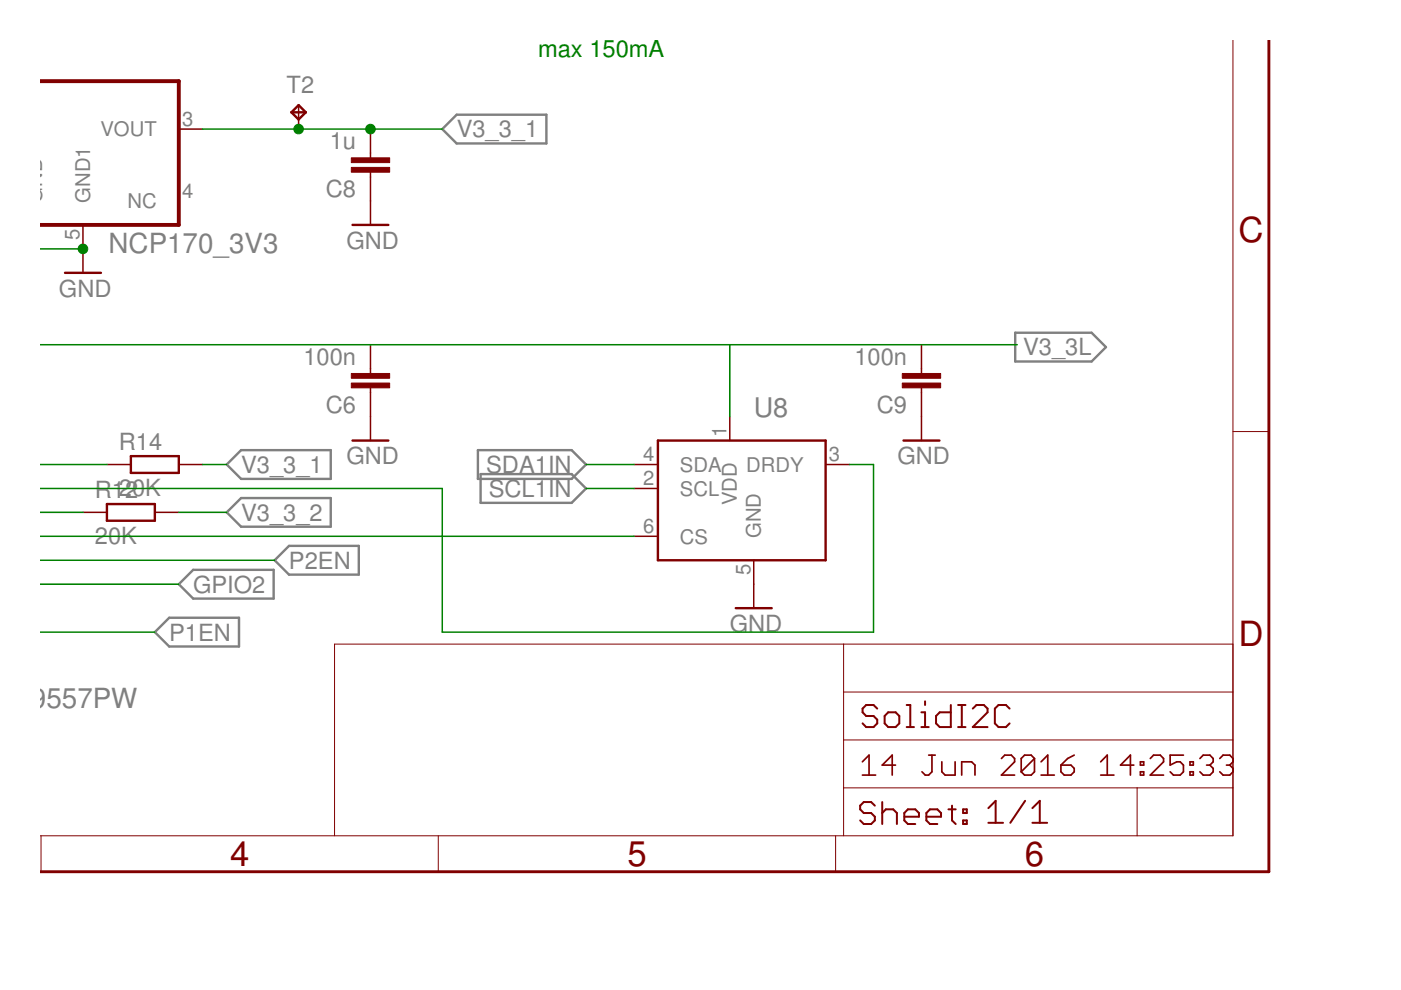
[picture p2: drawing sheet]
<svg xmlns="http://www.w3.org/2000/svg" width="297mm" height="210mm" viewBox="0 0 297 210" stroke-linecap="round" stroke-linejoin="round" font-family="sans-serif">
<path d="M96.8 24.3h19v6.1h-19l-3-3zM215.2 70.5h16.2l3.1 3.1-3.1 3h-16.2zM48.1 98.5l3-3.1h19v6.1h-19zM101.3 95.4h19.9l3 3.1-3 3h-19.9zM48.1 108.6l3-3h19v6.1h-19zM61.3 115.7h14.8v6.1h-14.8l-3.1-3zM101.9 100.5h19.3l3 3.1-3 3h-19.3zM32.8 134l3.1-3h14.8v6.1h-14.8zM37.9 123.9l3.1-3.1h17v6.1h-17z" fill="none" stroke="#808080" stroke-width=".51"/>
<path d="M261.4 8.5v168.7h-252.9M261.4 91.5h7.6M178.9 136.6v40.6M261.4 136.6h-190.5v40.6M178.9 156.9h82.5M178.9 146.7h82.5M8.7 177.2v7.6M92.9 177.2v7.6M177.2 177.2v7.6M178.9 167h82.5M241.1 167v10.2" fill="none" stroke="#800000" stroke-width=".21"/>
<g fill="none" stroke="#800000" stroke-width=".42">
<path d="M186 150.2l-.8-.7h-1.6l-.7 .7v.8l.7 .8h1.6l.8 .8v.8l-.8 .8h-1.6l-.7-.8M188.3 151h1.6l.8 .8v1.6l-.8 .8h-1.6l-.7-.8v-1.6zM192.2 149.5h.8v4.7M192.2 154.2h1.6M195.3 154.2h1.6M195.3 151h.8v3.2M196.1 148.7v.8M201.6 149.5v4.7h-2.4l-.7-.8v-1.6l.7-.8h2.4M203.1 149.5h1.6M203.1 154.2h1.6M203.9 149.5v4.7M206.2 150.2l.8-.7h1.6l.8 .7v.8l-3.2 3.2h3.2"/>
<path d="M214.1 150.2l-.8-.7h-1.6l-.8 .7v3.2l.8 .8h1.6l.8-.8M185.5 170.8l-.8-.7h-1.6l-.7 .7v.8l.7 .8h1.6l.8 .8v.7l-.8 .8h-1.6l-.7-.8M187 170.1v4.6M187 172.4l.8-.8h1.6l.8 .8v2.3M191.7 173.2h3.1v-.8l-.7-.8h-1.6l-.8 .8v1.5l.8 .8h1.6M196.4 173.2h3.1v-.8l-.8-.8h-1.5l-.8 .8v1.5l.8 .8h1.5M201.1 171.6h1.5M201.8 170.8v3.1l.8 .8M204.2 171.6h.8v.8h-.8zM204.2 173.9h.8v.8h-.8zM209.5 171.3l1.6-1.5v4.7M209.5 174.5h3.2"/>
<path d="M217.3 169.8l-3.1 4.7M218.9 174.5h3.1M218.9 171.3l1.6-1.5v4.7"/>
</g>
<g fill="none" stroke="#800000" stroke-width=".36">
<path d="M182.8 161.5l1.5-1.4v4.2M182.8 164.3h2.9M189.9 162.2h-2.9l2.2-2.1v4.2M196.9 160.1h1.4M197.6 160.1v3.5l-.7 .7h-.7l-.7-.7M199.7 161.5v2.1l.7 .7h2.1v-2.8M203.9 164.3v-2.8h2.1l.7 .7v2.1M212.3 160.8l.7-.7h1.4l.7 .7v.7l-2.8 2.8h2.8M219.3 160.8v2.8l-.7 .7h-1.4l-.7-.7M219.3 160.8l-.7-.7h-1.4l-.7 .7v2.8M219.3 160.8l-2.8 2.8M220.7 164.3h2.8"/>
<path d="M220.7 161.5l1.4-1.4v4.2M224.9 162.2h2.2l.7 .7v.7l-.7 .7h-1.5l-.7-.7zM227.8 160.1l-1.4 .7-1.5 1.4M233.4 164.3h2.8M233.4 161.5l1.4-1.4v4.2M240.4 162.2h-2.8l2.1-2.1v4.2M241.8 163.6h.7v.7h-.7zM241.8 161.5h.7v.7h-.7zM243.9 160.8l.7-.7h1.4l.7 .7v.7l-2.8 2.8h2.8M250.9 160.1h-2.8v2.1l1.4-.7h.7l.7 .7v1.4l-.7 .7h-1.4l-.7-.7M252.3 163.6h.7v.7h-.7zM252.3 161.5h.7v.7h-.7z"/>
<path d="M254.4 160.8l.7-.7h1.4l.7 .7v.7l-.7 .7M255.8 162.2h.7M256.5 162.2l.7 .7v.7l-.7 .7h-1.4l-.7-.7M258.6 160.8l.7-.7h1.4l.7 .7v.7l-.7 .7M260 162.2h.7M260.7 162.2l.7 .7v.7l-.7 .7h-1.4l-.7-.7"/>
</g>
<path d="M269 8.5v176.3h-260.5" fill="none" stroke="#800000" stroke-width=".61"/>
<g fill="none" stroke="#800000" stroke-width=".32">
<path d="M37.9 27.4h5.1M63.3 22.3v5.1M78.5 27.4v6.1M78.5 36.5v11.2M17.6 47.7v10.1M78.5 73.1v6.1M195.4 73.1v6.1M22.7 98.5h5M37.9 98.5h5.1M78.5 82.2v11.2M134.4 98.5h5.1M154.7 88.3v5.1"/>
<path d="M175 98.5h5.1M195.4 82.2v11.2M17.6 108.6h5.1M32.8 108.6h5.1M134.4 113.7h5.1M134.4 103.6h5.1M159.8 118.8v10.1"/>
</g>
<g fill="#800000" stroke="#800000" stroke-width=".21">
<path d="M74.5 79.2h8.1v1h-8.1z"/>
<path d="M74.5 81.2h8.1v1h-8.1z"/>
<path d="M74.5 33.5h8.1v1h-8.1z"/>
<path d="M74.5 35.5h8.1v1h-8.1z"/>
<path d="M191.3 79.2h8.1v1h-8.1z"/>
<path d="M191.3 81.2h8.1v1h-8.1z"/>
</g>
<path d="M61.8 23.8l1.5-1.5 1.5 1.5M61.8 23.8l1.5 1.5 1.5-1.5M61.8 23.8h3M13.8 57.8h7.6M74.7 47.7h7.6M27.7 96.7h10.2v3.6h-10.2zM74.7 93.4h7.6M139.5 93.4h35.5v25.4h-35.5zM191.6 93.4h7.6M22.7 106.9h10.1v3.5h-10.1zM156 128.9h7.6" fill="none" stroke="#800000" stroke-width=".51"/>
<path d="M8.5 17.2h29.4v30.5h-29.4" fill="none" stroke="#800000" stroke-width=".83"/>
<g fill="none" stroke="#008000" stroke-width=".32">
<path d="M43 27.4h50.8M8.5 52.8h9.1M8.5 73.1h207.2M154.7 73.1v15.2M8.5 98.5h14.2M43 98.5h5.1M124.2 98.5h10.2M180.1 98.5h5.1v35.5h-91.4v-30.4h-85.3M8.5 108.6h9.1M8.5 118.8h49.7M8.5 113.7h125.9M37.9 108.6h10.2"/>
<path d="M124.2 103.6h10.2M8.5 123.9h29.4M8.5 134h24.3"/>
</g>
<g fill="#008000" stroke="#008000" stroke-width=".21">
<circle cx="17.6" cy="52.8" r="1.02"/>
<circle cx="63.3" cy="27.4" r="1.02"/>
<circle cx="78.5" cy="27.4" r="1.02"/>
</g>
<g font-size="7.4" fill="#800000">
<text x="262.6" y="51.2">C</text>
<text x="262.6" y="137">D</text>
<text x="48.8" y="183.6">4</text>
<text x="133" y="183.6">5</text>
<text x="217.3" y="183.6">6</text>
</g>
<g font-size="5.9" fill="#808080">
<text x="23" y="53.6">NCP170_3V3</text>
<text x="2.6" y="150">A9557PW</text>
</g>
<text font-size="5.7" fill="#808080" x="159.8" y="88.3">U8</text>
<text font-size="5" fill="#008000" x="114.1" y="12.1">max 150mA</text>
<g font-size="5" fill="#808080">
<text x="60.8" y="19.8">T2</text>
<text x="96.8" y="29.1">V3_3_1</text>
<text x="69.9" y="31.7">1u</text>
<text x="69.1" y="41.8">C8</text>
<text x="73.5" y="52.8">GND</text>
<text x="12.5" y="62.9">GND</text>
<text x="64.3" y="77.4">100n</text>
<text x="181.1" y="77.4">100n</text>
<text x="216.9" y="75.4">V3_3L</text>
<text x="69.1" y="87.6">C6</text>
<text x="185.9" y="87.6">C9</text>
<text x="25.2" y="95.5">R14</text>
<text x="51.1" y="100.3">V3_3_1</text>
<text x="73.5" y="98.5">GND</text>
<text x="103.1" y="100.3">SDA1IN</text>
<text x="190.3" y="98.5">GND</text>
<text x="20.1" y="105.6">R1220K</text>
<text x="103.6" y="105.3">SCL1IN</text>
<text x="51.1" y="110.4">V3_3_2</text>
<text x="20.1" y="115.2">20K</text>
<text x="41" y="125.7">GPIO2</text>
<text x="61.3" y="120.6">P2EN</text>
<text x="35.9" y="135.8">P1EN</text>
<text x="154.7" y="134">GND</text>
</g>
<g font-size="4.3" fill="#808080">
<text x="21.3" y="28.9">VOUT</text>
<text x="38.6" y="26.7">3</text>
<text x="38.6" y="41.9">4</text>
<text x="8.9" y="43" transform="rotate(-90 8.9 43)">GND</text>
<text x="19.1" y="43" transform="rotate(-90 19.1 43)">GND1</text>
<text x="27" y="44.1">NC</text>
<text x="16.9" y="50.8" transform="rotate(-90 16.9 50.8)">5</text>
<text x="154" y="92.7" transform="rotate(-90 154 92.7)">1</text>
<text x="136.4" y="97.8">4</text>
<text x="144.2" y="100">SDA</text>
<text x="158.2" y="100">DRDY</text>
<text x="175.8" y="97.8">3</text>
<text x="136.4" y="102.8">2</text>
<text x="144.2" y="105.1">SCL</text>
<text x="156.3" y="107.2" transform="rotate(-90 156.3 107.2)">VDD</text>
<text x="136.4" y="113">6</text>
<text x="144.2" y="115.2">CS</text>
<text x="161.3" y="114.1" transform="rotate(-90 161.3 114.1)">GND</text>
<text x="159.1" y="121.9" transform="rotate(-90 159.1 121.9)">5</text>
</g>
</svg>
